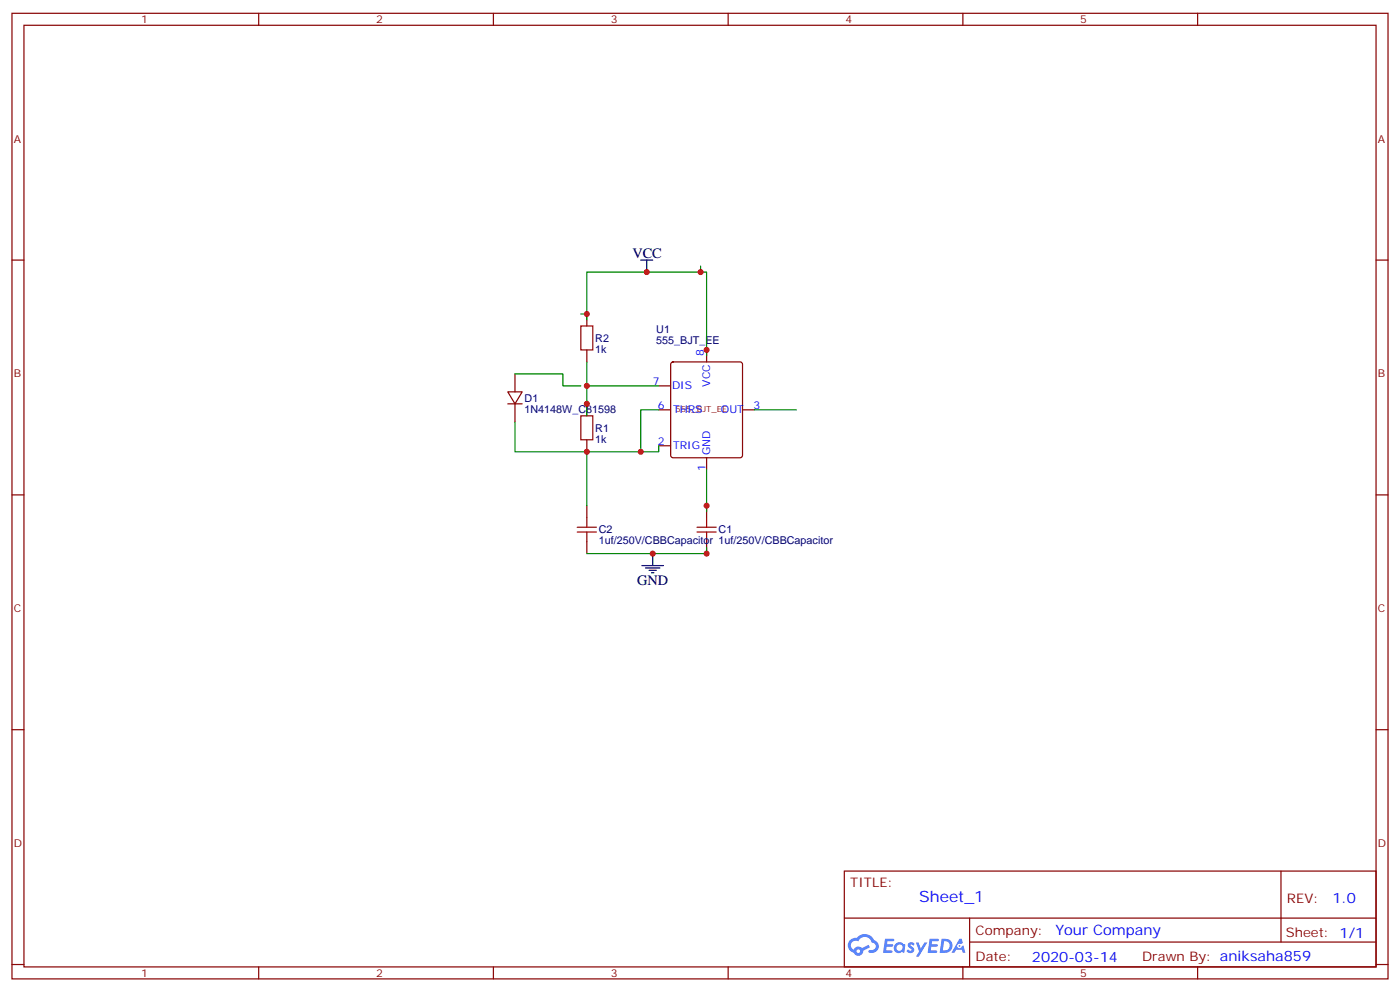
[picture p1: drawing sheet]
<svg xmlns="http://www.w3.org/2000/svg" width="412mm" height="292mm" viewBox="0 0 412 292" stroke-linecap="round" stroke-linejoin="round" font-family="sans-serif">
<g fill="none" stroke="#870000" stroke-width=".35">
<path d="M3.5 3.9h405.4v284.4h-405.4zM7.1 7.4h398.2v277.3h-398.2zM76.2 3.9v3.5M145.3 3.9v3.5M214.5 3.9v3.5M283.6 3.9v3.5M352.8 3.9v3.5M3.5 76.6h3.6M405.3 76.6h3.6M3.5 145.7h3.6M405.3 145.7h3.6M3.5 214.9h3.6"/>
<path d="M405.3 214.9h3.6M248.7 256.5h156.6v28.2h-156.6zM377.3 256.5v20.9M248.7 270.4h156.5M285.6 277.4h119.6M285.6 270.4v14.1M3.5 284h3.6M76.2 284.7v3.6M145.3 284.7v3.6M214.5 284.7v3.6M283.6 284.7v3.6M352.8 284.7v3.6"/>
<path d="M405.3 284h3.6"/>
</g>
<g fill="#5487ff">
<path d="M267.7 277.7a1.22 1.22 0 0 1 1.7 .2l-.4 .6a.47 .47 0 0 0-.3-.4 .47 .47 0 0 0-.5 .2l.1 .2a1.14 1.14 0 0 1 .8 1.8 1.14 1.14 0 0 1-1.9 0l-.2-.2 .5-.6 .7 .5a.29 .29 0 0 0 .3-.3 .29 .29 0 0 0-.2-.3 1.04 1.04 0 0 1-.6-1.7z"/>
<path d="M260.7 276.4h2.4l.3 .2-.2 .5-1.8 .1-.1 .8h1.5l.3 .4-.3 .4h-1.6l-.2 1.1h1.7l.2 .3-.2 .3-2.6 .1z"/>
<path d="M273.8 276.4h2.4l.3 .2-.1 .5-1.8 .1-.2 .8h1.6l.3 .4-.4 .4h-1.6l-.1 1.1h1.7l.2 .3-.2 .3-2.6 .1z"/>
<path d="M282.6 276.4h.7l.3 1.3-.6 .3a.69 .69 0 0 0-1 .3 .69 .69 0 0 0 .4 .9 .69 .69 0 0 0 .9-.6l.5-.2 .6 2.2h-.8l-.2-.9h-1.8l-.5 .9h-.8z"/>
<path d="M269.8 277.5h.8l.6 1.8 1.1-1.8h.9l-2.6 4.2h-.8l.9-1.5z"/>
<path d="M277.4 276.4l-.6 4.2h1.3a2.11 2.11 0 0 0 2.5-2.1 2.11 2.11 0 0 0-2.5-2.1zM278.1 277.2a1.39 1.39 0 0 1 1.7 1.4 1.39 1.39 0 0 1-1.8 1.3h-.3z"/>
<path d="M263.7 278.1a1.54 1.54 0 0 0-.1 2.1 1.54 1.54 0 0 0 2.2 .1l.6 .3 .3-2.3-.2-.3h-.4a1.49 1.49 0 0 0-2.4 .1zM264 279.1a.94 .94 0 0 1 1.8 0 .94 .94 0 0 1-1.8 0z"/>
<path d="M250.4 276.8a2.18 2.18 0 0 0 1.1 3.7 1.44 1.44 0 0 0 1.6 .9 1.44 1.44 0 0 0 1.2-1.4l2-1-.5-.8-1.9 1a1.47 1.47 0 0 0-2.4 .4 1.39 1.39 0 0 1-.7-1.9 1.39 1.39 0 0 1 2-.5 2.12 2.12 0 0 1 2.2-1.3 2.12 2.12 0 0 1 1.9 1.7 1.14 1.14 0 0 1 1.1 1.4 1.14 1.14 0 0 1-1.7 .7 .43 .43 0 0 0-.5 .4 .43 .43 0 0 0 .4 .5 1.98 1.98 0 0 0 2.5-1.2 1.98 1.98 0 0 0-1.2-2.6 3.1 3.1 0 0 0-5.3-.6l-.9 .1zM252.3 280.1a.55 .55 0 0 1 1.1 0 .55 .55 0 0 1-1.1 0z"/>
<circle cx="282.6" cy="278.5" r=".26"/>
</g>
<g fill="none" stroke="#870000" stroke-width=".35">
<path d="M172.9 92.5v3.5M149.6 115.4h4.2l-2.1 3.5zM149.6 118.9h4.2M151.7 110.1v5.3M151.7 118.9v5.3M172.9 103v3.6M172.9 118.9v3.5M194 113.6h3.6M197.8 106.8l.5-.2h19.7l.5 .2 .2 .5v26.8l-.2 .5-.5 .2h-19.7l-.5-.2-.2-.5v-26.8zM208.1 103v3.6M172.9 129.5v3.5M194 131.3h3.6"/>
<path d="M194 120.7h3.6M208.1 134.8v3.5M218.7 120.7h3.5M172.9 148.9v3.5M172.9 159.5v3.5M208.1 148.9v3.5M208.1 159.5v3.5"/>
</g>
<path d="M171.1 96h3.5v7h-3.5zM171.1 122.4h3.5v7.1h-3.5zM170 156.7h5.7M170 155.3h5.7M172.9 152.4v2.9M172.9 156.7v2.8M205.3 156.7h5.7M205.3 155.3h5.7M208.1 152.4v2.9M208.1 156.7v2.8" fill="none" stroke="#a10000" stroke-width=".35"/>
<path d="M188.7 76.6h3.6M190.5 76.6v3.5M189.1 166.5h6.3M190.1 167.3h4.3M191.2 168h2.1M191.9 168.7h.7M192.3 163v3.5" fill="none" stroke="#000" stroke-width=".35"/>
<path d="M206.4 78.4v1.7h-33.5v14.1M171.1 92.5h1.8M206.4 80.1h1.7v24.7M151.7 110.1h14.1v3.5h5.3M172.9 106.6v15.8M172.9 113.6h21.1M151.7 124.2v8.8h21.2M194 131.3v1.7h-21.1v15.9M194 120.7h-5.3v12.3M208.1 138.3v12.4M222.2 120.7h12.4M208.1 161.3v1.7h-35.2" fill="none" stroke="#008700" stroke-width=".35"/>
<g fill="#c00">
<circle cx="172.9" cy="113.6" r=".88"/>
<circle cx="206.4" cy="80.1" r=".88"/>
<circle cx="172.9" cy="92.5" r=".88"/>
<circle cx="208.1" cy="103" r=".88"/>
<circle cx="172.9" cy="118.9" r=".88"/>
<circle cx="208.1" cy="148.9" r=".88"/>
<circle cx="208.1" cy="163" r=".88"/>
<circle cx="172.9" cy="133" r=".88"/>
<circle cx="188.7" cy="133" r=".88"/>
<circle cx="190.5" cy="80.1" r=".88"/>
<circle cx="192.3" cy="163" r=".88"/>
</g>
<text font-size="4.6" fill="#00f" x="270.8" y="265.5">Sheet_1</text>
<g font-size="4.2">
<text x="186.3" y="75.9">VCC</text>
<text x="187.7" y="172.2">GND</text>
</g>
<g font-size="4.2" fill="#00f">
<text x="392.5" y="265.8">1.0</text>
<text x="310.9" y="275.3">Your Company</text>
<text x="304" y="283.1">2020-03-14</text>
</g>
<g font-size="3.9" fill="#800">
<text x="250.5" y="261.1">TITLE:</text>
<text x="379.1" y="265.8">REV:</text>
<text x="287.4" y="275.3">Company:</text>
<text x="378.7" y="275.9">Sheet: 1/1</text>
<text x="287.4" y="283">Date:</text>
<text x="336.4" y="283.1">Drawn By: aniksaha859</text>
</g>
<g font-size="3.2" fill="#800">
<text x="41.6" y="6.9">1</text>
<text x="110.8" y="6.9">2</text>
<text x="179.9" y="6.9">3</text>
<text x="249.1" y="6.9">4</text>
<text x="318.2" y="6.9">5</text>
<text x="4.1" y="42">A</text>
<text x="405.9" y="42">A</text>
<text x="4.1" y="111.2">B</text>
<text x="405.9" y="111.2">B</text>
<text x="4.1" y="180.3">C</text>
<text x="405.9" y="180.3">C</text>
<text x="4.1" y="249.4">D</text>
<text x="405.9" y="249.4">D</text>
<text x="41.6" y="287.7">1</text>
<text x="110.8" y="287.7">2</text>
<text x="179.9" y="287.7">3</text>
<text x="249.1" y="287.7">4</text>
<text x="318.2" y="287.7">5</text>
</g>
<g font-size="3.2" fill="#000080">
<text x="175.3" y="100.6">R2</text>
<text x="193.3" y="101.3">555_BJT_EE</text>
<text x="193.3" y="98.1">U1</text>
<text x="175.3" y="103.9">1k</text>
<text x="154.5" y="118.3">D1</text>
<text x="154.5" y="121.5">1N4148W_C81598</text>
<text x="175.3" y="130.3">1k</text>
<text x="175.3" y="127.1">R1</text>
<text x="176.4" y="160.3">1uf/250V/CBBCapacitor 1uf/250V/CBBCapacitor</text>
<text x="176.4" y="157.1">C2</text>
<text x="211.7" y="157.1">C1</text>
</g>
<g font-size="3.2" fill="#00f">
<text x="207.3" y="104.7" transform="rotate(-90 207.3 104.7)">8</text>
<text x="192.3" y="113.3">7</text>
<text x="209.2" y="113.9" transform="rotate(-90 209.2 113.9)">VCC</text>
<text x="198" y="114.7">DIS</text>
<text x="193.8" y="120.3">6</text>
<text x="198.3" y="121.7">THRS</text>
<text x="212.4" y="121.7">OUT</text>
<text x="222" y="120.3">3</text>
<text x="193.8" y="130.9">2</text>
<text x="198.3" y="132.3">TRIG</text>
<text x="209.2" y="134.1" transform="rotate(-90 209.2 134.1)">GND</text>
<text x="207.8" y="138.6" transform="rotate(-90 207.8 138.6)">1</text>
</g>
<text font-size="2.5" fill="#800" x="199" y="121.4">555_BJT_EE</text>
</svg>
